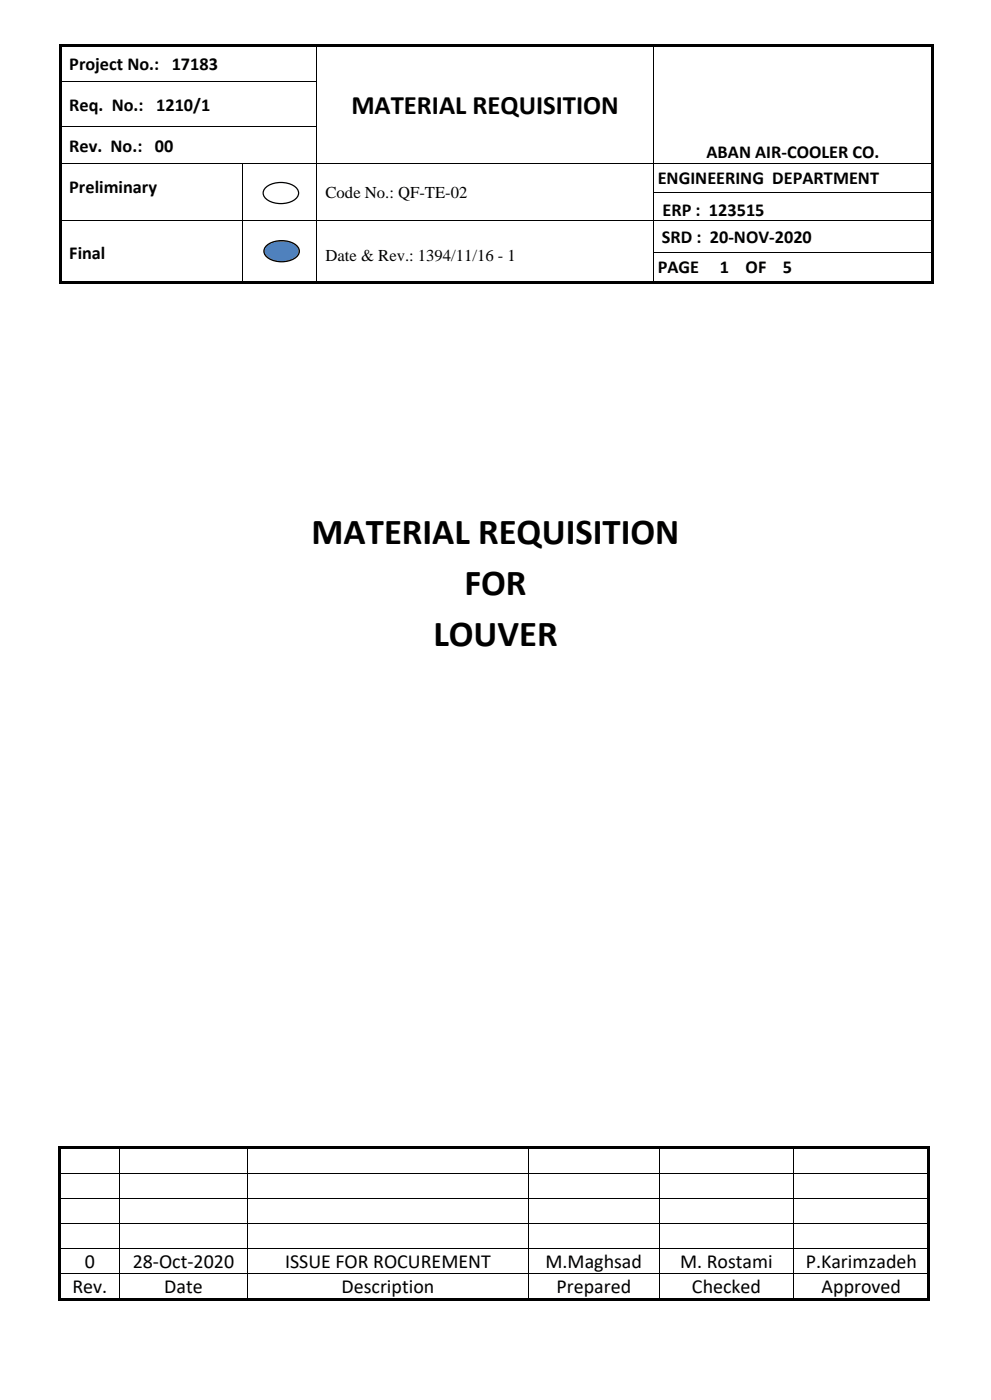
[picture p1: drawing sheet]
<svg xmlns="http://www.w3.org/2000/svg" width="210mm" height="297mm" viewBox="0 0 210 297" stroke-linecap="round" stroke-linejoin="round" font-family="sans-serif">
<g fill="#000">
<path d="M12.5 9.3h.5v.5h-.5zM13 9.3h54v.5h-54zM67 9.3h.5v.5h-.5zM67 17.2h.2v.5h-.2zM67.5 9.3h70.9v.5h-70.9zM138.4 9.3h.6v.5h-.6zM138.4 17.2h.2v.5h-.2zM139 9.3h58.4v.5h-58.4zM197.4 9.3h.5v.5h-.5zM12.5 34.5h.5v.2h-.5zM51.3 34.5h.2v.2h-.2zM67 26.6h.2v.6h-.2z"/>
<path d="M67 34.5h.2v.2h-.2zM138.4 26.6h.2v.6h-.2zM138.4 34.5h.2v.2h-.2zM197.4 34.5h.5v.2h-.5zM12.5 40.8h.5v.2h-.5zM12.5 46.8h.5v.2h-.5zM12.5 53.4h.5v.2h-.5zM51.3 40.8h.2v.2h-.2zM51.3 46.8h.2v.2h-.2zM51.3 53.4h.2v.2h-.2zM67 40.8h.2v.2h-.2zM67 46.8h.2v.2h-.2z"/>
<path d="M67 53.4h.2v.2h-.2zM138.4 40.8h.2v.2h-.2zM138.4 46.8h.2v.2h-.2zM138.4 53.4h.2v.2h-.2zM197.4 40.8h.5v.2h-.5zM197.4 46.8h.5v.2h-.5zM197.4 53.4h.5v.2h-.5zM12.5 59.7h.5v.5h-.5zM13 59.7h38.3v.5h-38.3zM51.3 59.7h.6v.5h-.6zM51.9 59.7h15.1v.5h-15.1zM67 59.7h.5v.5h-.5z"/>
<path d="M67.5 59.7h70.9v.5h-70.9zM138.4 59.7h.6v.5h-.6zM139 59.7h58.4v.5h-58.4zM197.4 59.7h.5v.5h-.5z"/>
</g>
<g fill="#000">
<path d="M12.5 9.8h.5v7.4h-.5z" fill-rule="evenodd"/>
<path d="M12.5 17.2h.5v.5h-.5z" fill-rule="evenodd"/>
<path d="M197.4 9.8h.5v7.4h-.5z" fill-rule="evenodd"/>
<path d="M197.4 17.2h.5v.5h-.5z" fill-rule="evenodd"/>
<path d="M12.5 17.7h.5v8.9h-.5z" fill-rule="evenodd"/>
<path d="M12.5 26.6h.5v.6h-.5z" fill-rule="evenodd"/>
<path d="M12.5 27.2h.5v7.3h-.5z" fill-rule="evenodd"/>
<path d="M197.4 17.7h.5v8.9h-.5z" fill-rule="evenodd"/>
<path d="M197.4 26.6h.5v.6h-.5z" fill-rule="evenodd"/>
<path d="M197.4 27.2h.5v7.3h-.5z" fill-rule="evenodd"/>
<path d="M12.5 34.7h.5v6.1h-.5z" fill-rule="evenodd"/>
<path d="M12.5 41h.5v5.8h-.5z" fill-rule="evenodd"/>
<path d="M12.5 47h.5v6.4h-.5z" fill-rule="evenodd"/>
<path d="M12.5 53.6h.5v6.1h-.5z" fill-rule="evenodd"/>
<path d="M197.4 34.7h.5v6.1h-.5z" fill-rule="evenodd"/>
<path d="M197.4 41h.5v5.8h-.5z" fill-rule="evenodd"/>
<path d="M197.4 47h.5v6.4h-.5z" fill-rule="evenodd"/>
<path d="M197.4 53.6h.5v6.1h-.5z" fill-rule="evenodd"/>
</g>
<g fill="none" stroke="#000" stroke-width=".21">
<path d="M13 17.3h54M67.1 9.8v7.4M67.1 17.7v8.9M138.5 9.8v7.4M138.5 17.7v8.9M13 26.7h54M13 34.6h38.3M51.4 34.7v6.1M51.5 34.6h15.5M67.1 27.2v7.3M67.1 34.7v6.1M67.2 34.6h71.2"/>
<path d="M138.5 27.2v7.3M138.5 34.7v6.1M138.6 34.6h58.8M13 46.9h38.3M51.4 41v5.8M51.4 47v6.4M51.4 53.6v6.1M51.5 46.9h15.5M67.1 41v5.8M67.1 47v6.4M67.1 53.6v6.1M67.2 46.9h71.2"/>
<path d="M138.5 41v5.8M138.5 47v6.4M138.5 53.6v6.1M138.6 40.9h58.8M138.6 46.9h58.8M138.6 53.5h58.8"/>
</g>
<path d="M56.3 52.3a5.2 5.2 0 0 1 6.8 0 1.73 1.73 0 0 1-1.1 2.7 5.3 5.3 0 0 1-5.7-.7 1.46 1.46 0 0 1 0-2z" fill-rule="evenodd" fill="#4f81bd"/>
<path d="M56.3 52.3a5.2 5.2 0 0 1 6.8 0 1.73 1.73 0 0 1-1.1 2.7 5.3 5.3 0 0 1-5.7-.7 1.46 1.46 0 0 1 0-2z" fill="none" stroke="#000" stroke-width=".26"/>
<path d="M56.2 40a5.2 5.2 0 0 1 6.7 0 1.73 1.73 0 0 1-1 2.7 5.3 5.3 0 0 1-5.7-.8 1.46 1.46 0 0 1 0-1.9z" fill-rule="evenodd" fill="#fff"/>
<path d="M56.2 40a5.2 5.2 0 0 1 6.7 0 1.73 1.73 0 0 1-1 2.7 5.3 5.3 0 0 1-5.7-.8 1.46 1.46 0 0 1 0-1.9z" fill="none" stroke="#000" stroke-width=".26"/>
<g fill="#000">
<path d="M12.4 243.1h.6v.5h-.6z" fill-rule="evenodd"/>
<path d="M12.4 243.1h.6v.5h-.6z" fill-rule="evenodd"/>
<path d="M12.4 243.6h.6v5.2h-.6z" fill-rule="evenodd"/>
<path d="M12.4 249h.6v5.1h-.6z" fill-rule="evenodd"/>
<path d="M12.4 254.3h.6v5.2h-.6z" fill-rule="evenodd"/>
<path d="M13 243.1h12.3v.5h-12.3z" fill-rule="evenodd"/>
<path d="M25.3 243.1h.5v.5h-.5z" fill-rule="evenodd"/>
<path d="M25.8 243.1h26.5v.5h-26.5z" fill-rule="evenodd"/>
<path d="M52.3 243.1h.5v.5h-.5z" fill-rule="evenodd"/>
<path d="M52.8 243.1h59.2v.5h-59.2z" fill-rule="evenodd"/>
<path d="M112 243.1h.5v.5h-.5z" fill-rule="evenodd"/>
<path d="M112.5 243.1h27.1v.5h-27.1z" fill-rule="evenodd"/>
<path d="M139.6 243.1h.5v.5h-.5z" fill-rule="evenodd"/>
<path d="M140.1 243.1h28.1v.5h-28.1z" fill-rule="evenodd"/>
<path d="M168.2 243.1h.5v.5h-.5z" fill-rule="evenodd"/>
<path d="M168.7 243.1h27.9v.5h-27.9z" fill-rule="evenodd"/>
<path d="M196.6 243.1h.5v.5h-.5z" fill-rule="evenodd"/>
<path d="M196.6 243.1h.5v.5h-.5z" fill-rule="evenodd"/>
<path d="M196.6 243.6h.5v5.2h-.5z" fill-rule="evenodd"/>
<path d="M196.6 249h.5v5.1h-.5z" fill-rule="evenodd"/>
<path d="M196.6 254.3h.5v5.2h-.5z" fill-rule="evenodd"/>
<path d="M12.4 259.7h.6v5.1h-.6z" fill-rule="evenodd"/>
<path d="M12.4 265h.6v5.2h-.6z" fill-rule="evenodd"/>
<path d="M12.4 270.3h.6v5.2h-.6z" fill-rule="evenodd"/>
<path d="M12.4 275.5h.6v.5h-.6z" fill-rule="evenodd"/>
<path d="M12.4 275.5h.6v.5h-.6z" fill-rule="evenodd"/>
<path d="M13 275.5h12.3v.5h-12.3z" fill-rule="evenodd"/>
<path d="M25.3 275.5h.5v.5h-.5z" fill-rule="evenodd"/>
<path d="M25.8 275.5h26.5v.5h-26.5z" fill-rule="evenodd"/>
<path d="M52.3 275.5h.5v.5h-.5z" fill-rule="evenodd"/>
<path d="M52.8 275.5h59.2v.5h-59.2z" fill-rule="evenodd"/>
<path d="M112 275.5h.5v.5h-.5z" fill-rule="evenodd"/>
<path d="M112.5 275.5h27.1v.5h-27.1z" fill-rule="evenodd"/>
<path d="M139.6 275.5h.5v.5h-.5z" fill-rule="evenodd"/>
<path d="M140.1 275.5h28.1v.5h-28.1z" fill-rule="evenodd"/>
<path d="M168.2 275.5h.5v.5h-.5z" fill-rule="evenodd"/>
<path d="M168.7 275.5h27.9v.5h-27.9z" fill-rule="evenodd"/>
<path d="M196.6 259.7h.5v5.1h-.5z" fill-rule="evenodd"/>
<path d="M196.6 265h.5v5.2h-.5z" fill-rule="evenodd"/>
<path d="M196.6 270.3h.5v5.2h-.5z" fill-rule="evenodd"/>
<path d="M196.6 275.5h.5v.5h-.5z" fill-rule="evenodd"/>
<path d="M196.6 275.5h.5v.5h-.5z" fill-rule="evenodd"/>
</g>
<g fill="none" stroke="#000" stroke-width=".21">
<path d="M13 248.9h12.3M13 254.2h12.3M13 259.6h12.3M25.4 243.6v5.2M25.4 249v5.1M25.4 254.3v5.2M25.4 259.7v5.1M25.5 248.9h26.8M25.5 254.2h26.8M25.5 259.6h26.8M52.4 243.6v5.2M52.4 249v5.1"/>
<path d="M52.4 254.3v5.2M52.4 259.7v5.1M52.5 248.9h59.5M52.5 254.2h59.5M52.5 259.6h59.5M112 243.6v5.2M112 249v5.1M112 254.3v5.2M112 259.7v5.1M112.1 248.9h27.5M112.1 254.2h27.5M112.1 259.6h27.5"/>
<path d="M139.7 243.6v5.2M139.7 249v5.1M139.7 254.3v5.2M139.7 259.7v5.1M139.8 248.9h28.4M139.8 254.2h28.4M139.8 259.6h28.4M168.3 243.6v5.2M168.3 249v5.1M168.3 254.3v5.2M168.3 259.7v5.1M168.4 248.9h28.2"/>
<path d="M168.4 254.2h28.2M168.4 259.6h28.2M13 264.9h12.3M13 270.3h12.3M25.4 265v5.2M25.4 270.3v5.2M25.5 264.9h26.8M25.5 270.3h26.8M52.4 265v5.2M52.4 270.3v5.2M52.5 264.9h59.5M52.5 270.3h59.5"/>
<path d="M112 265v5.2M112 270.3v5.2M112.1 264.9h27.5M112.1 270.3h27.5M139.7 265v5.2M139.7 270.3v5.2M139.8 264.9h28.4M139.8 270.3h28.4M168.3 265v5.2M168.3 270.3v5.2M168.4 264.9h28.2M168.4 270.3h28.2"/>
</g>
<g fill="#000">
<path d="M12.4 248.8h.6v.2h-.6zM12.4 254.1h.6v.2h-.6zM12.4 259.5h.6v.2h-.6zM25.3 248.8h.2v.2h-.2zM25.3 254.1h.2v.2h-.2zM25.3 259.5h.2v.2h-.2zM52.3 248.8h.2v.2h-.2zM52.3 254.1h.2v.2h-.2zM52.3 259.5h.2v.2h-.2zM112 248.8h.1v.2h-.1zM112 254.1h.1v.2h-.1zM112 259.5h.1v.2h-.1z"/>
<path d="M139.6 248.8h.2v.2h-.2zM139.6 254.1h.2v.2h-.2zM139.6 259.5h.2v.2h-.2zM168.2 248.8h.2v.2h-.2zM168.2 254.1h.2v.2h-.2zM168.2 259.5h.2v.2h-.2zM196.6 248.8h.5v.2h-.5zM196.6 254.1h.5v.2h-.5zM196.6 259.5h.5v.2h-.5zM12.4 264.8h.6v.2h-.6zM12.4 270.2h.6v.1h-.6zM25.3 264.8h.2v.2h-.2z"/>
<path d="M25.3 270.2h.2v.1h-.2zM52.3 264.8h.2v.2h-.2zM52.3 270.2h.2v.1h-.2zM112 264.8h.1v.2h-.1zM112 270.2h.1v.1h-.1zM139.6 264.8h.2v.2h-.2zM139.6 270.2h.2v.1h-.2zM168.2 264.8h.2v.2h-.2zM168.2 270.2h.2v.1h-.2zM196.6 264.8h.5v.2h-.5zM196.6 270.2h.5v.1h-.5z"/>
</g>
<g font-size="7.8">
<text x="66" y="115.3">MATERIAL REQUISITION</text>
<text x="98.4" y="126.2">FOR</text>
<text x="91.8" y="137.1">LOUVER</text>
</g>
<text font-size="5.7" x="74.5" y="24.2">MATERIAL REQUISITION</text>
<g font-size="4.2">
<text x="18" y="269">0</text>
<text x="28.2" y="269">28-Oct-2020</text>
<text x="60.4" y="269">ISSUE FOR ROCUREMENT</text>
<text x="115.6" y="269">M.Maghsad</text>
<text x="144.2" y="269">M. Rostami</text>
<text x="170.8" y="269">P.Karimzadeh</text>
<text x="15.3" y="274.4">Rev.</text>
<text x="34.8" y="274.4">Date</text>
<text x="72.4" y="274.4">Description</text>
<text x="117.9" y="274.4">Prepared</text>
<text x="146.7" y="274.4">Checked</text>
<text x="174.1" y="274.4">Approved</text>
</g>
<g font-size="3.9">
<text x="14.7" y="14.8">Project No.: 17183</text>
<text x="14.7" y="23.5">Req. No.: 1210/1</text>
<text x="14.7" y="32.2">Rev. No.: 00</text>
<text x="149.8" y="33.5">ABAN AIR-COOLER CO.</text>
<text x="14.7" y="41">Preliminary</text>
<text x="139.4" y="39.1">ENGINEERING DEPARTMENT</text>
<text x="140.4" y="45.8">ERP : 123515</text>
<text x="140.3" y="51.5">SRD : 20-NOV-2020</text>
<text x="14.7" y="54.8">Final</text>
<text x="139.4" y="58">PAGE</text>
<text x="152.5" y="58">1</text>
<text x="158" y="58">OF</text>
<text x="165.9" y="58">5</text>
</g>
<g font-size="3.5">
<text x="69" y="42">Code No.: QF-TE-02</text>
<text x="69" y="55.3">Date &amp; Rev.: 1394/11/16 - 1</text>
</g>
</svg>
